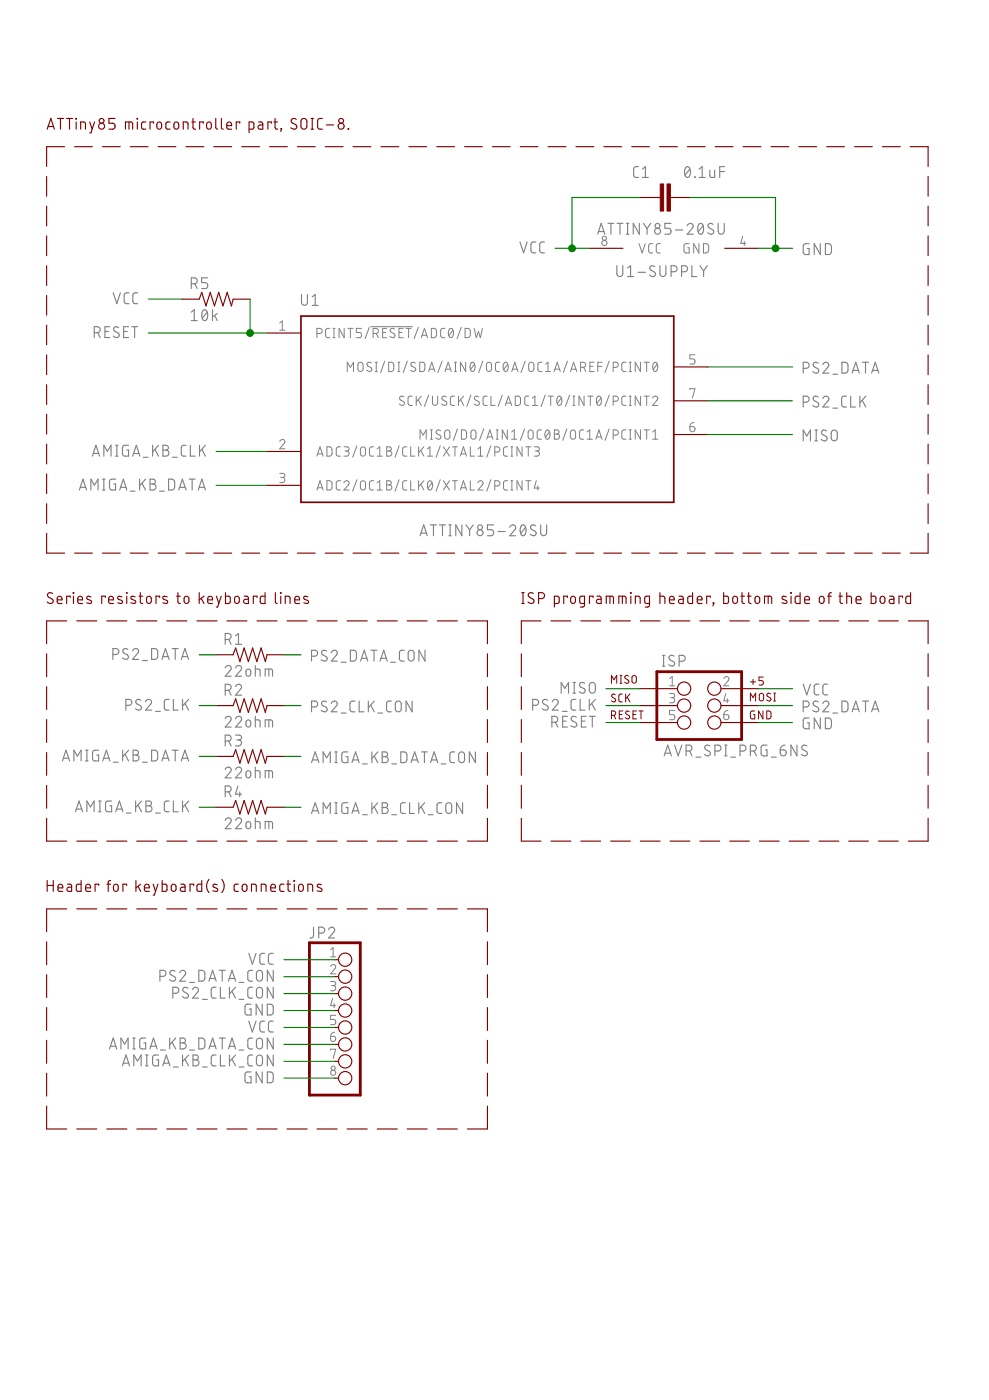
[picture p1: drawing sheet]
<?xml version="1.0" encoding="utf-8"?>
<!DOCTYPE eagle SYSTEM "eagle.dtd">
<!--
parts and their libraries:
SparkFun-Connectors: Licensing: Creative Commons ShareAlike 4.0 International - https://creativecommons.org/licenses/by-sa/4.0
volks73-Atmel: Creative Commons Attribution-ShareAlike 3.0 Unported (CC BY-SA 3.0), http://creativecommons.org/licenses/by-sa/3.0/.
-->
<eagle version="9.6.1">
<drawing>
<settings>
<setting alwaysvectorfont="yes"/>
<setting verticaltext="up"/>
</settings>
<grid distance="0.1" unitdist="inch" unit="inch" style="lines" multiple="1" display="no" altdistance="0.01" altunitdist="inch" altunit="inch"/>
<schematic xreflabel="on" xrefpart="/%S.%C%R">
<libraries>
<library name="SparkFun-Connectors">
<symbols>
<symbol name="AVR_SPI_PROGRAMMER_6">
<wire x1="-5.08" y1="-5.08" x2="7.62" y2="-5.08" width="0.4064" layer="94"/>
<wire x1="7.62" y1="-5.08" x2="7.62" y2="5.08" width="0.4064" layer="94"/>
<wire x1="7.62" y1="5.08" x2="-5.08" y2="5.08" width="0.4064" layer="94"/>
<wire x1="-5.08" y1="5.08" x2="-5.08" y2="-5.08" width="0.4064" layer="94"/>
<text x="-4.318" y="5.842" size="1.778" layer="95">&gt;NAME</text>
<text x="-4.064" y="-7.62" size="1.778" layer="96">&gt;VALUE</text>
<text x="8.89" y="0.635" size="1.27" layer="94">MOSI</text>
<text x="-11.938" y="-2.032" size="1.27" layer="94">RESET</text>
<text x="-11.938" y="0.508" size="1.27" layer="94">SCK</text>
<text x="-11.938" y="3.302" size="1.27" layer="94">MISO</text>
<text x="8.89" y="3.048" size="1.27" layer="94">+5</text>
<text x="8.89" y="-2.032" size="1.27" layer="94">GND</text>
<pin name="1" x="-7.62" y="2.54" visible="pad" direction="pas" function="dot"/>
<pin name="2" x="10.16" y="2.54" visible="pad" direction="pas" function="dot" rot="R180"/>
<pin name="3" x="-7.62" y="0" visible="pad" direction="pas" function="dot"/>
<pin name="4" x="10.16" y="0" visible="pad" direction="pas" function="dot" rot="R180"/>
<pin name="5" x="-7.62" y="-2.54" visible="pad" direction="pas" function="dot"/>
<pin name="6" x="10.16" y="-2.54" visible="pad" direction="pas" function="dot" rot="R180"/>
</symbol>
</symbols>
<devicesets>
<deviceset name="AVR_SPI_PRG_6" prefix="JP">
<gates>
<gate name="G$1" symbol="AVR_SPI_PROGRAMMER_6" x="0" y="0"/>
</gates>
<devices>
<device name="PTH" package="2X3">
<connects>
<connect gate="G$1" pin="1" pad="1"/>
<connect gate="G$1" pin="2" pad="2"/>
<connect gate="G$1" pin="3" pad="3"/>
<connect gate="G$1" pin="4" pad="4"/>
<connect gate="G$1" pin="5" pad="5"/>
<connect gate="G$1" pin="6" pad="6"/>
</connects>
<technologies>
<technology name=""/>
</technologies>
</device>
<device name="NS" package="2X3-NS">
<connects>
<connect gate="G$1" pin="1" pad="1"/>
<connect gate="G$1" pin="2" pad="2"/>
<connect gate="G$1" pin="3" pad="3"/>
<connect gate="G$1" pin="4" pad="4"/>
<connect gate="G$1" pin="5" pad="5"/>
<connect gate="G$1" pin="6" pad="6"/>
</connects>
<technologies>
<technology name=""/>
</technologies>
</device>
<device name="OFFSET_PADS" package="2X3_OFFSET">
<connects>
<connect gate="G$1" pin="1" pad="1"/>
<connect gate="G$1" pin="2" pad="2"/>
<connect gate="G$1" pin="3" pad="3"/>
<connect gate="G$1" pin="4" pad="4"/>
<connect gate="G$1" pin="5" pad="5"/>
<connect gate="G$1" pin="6" pad="6"/>
</connects>
<technologies>
<technology name=""/>
</technologies>
</device>
<device name="2X3_LOCK" package="2X3_LOCK">
<connects>
<connect gate="G$1" pin="1" pad="1"/>
<connect gate="G$1" pin="2" pad="2"/>
<connect gate="G$1" pin="3" pad="3"/>
<connect gate="G$1" pin="4" pad="4"/>
<connect gate="G$1" pin="5" pad="5"/>
<connect gate="G$1" pin="6" pad="6"/>
</connects>
<technologies>
<technology name=""/>
</technologies>
</device>
<device name="TESTPOINTS" package="2X3_TEST_POINTS">
<connects>
<connect gate="G$1" pin="1" pad="1"/>
<connect gate="G$1" pin="2" pad="2"/>
<connect gate="G$1" pin="3" pad="3"/>
<connect gate="G$1" pin="4" pad="4"/>
<connect gate="G$1" pin="5" pad="5"/>
<connect gate="G$1" pin="6" pad="6"/>
</connects>
<technologies>
<technology name=""/>
</technologies>
</device>
</devices>
</deviceset>
</devicesets>
</library>
<library name="volks73-Atmel">
<symbols>
<symbol name="ATTINYX5">
<pin name="ADC3/OC1B/CLK1/XTAL1/PCINT3" x="-33.02" y="-5.08" length="middle"/>
<pin name="PCINT5/!RESET!/ADC0/DW" x="-33.02" y="12.7" length="middle"/>
<pin name="ADC2/OC1B/CLK0/XTAL2/PCINT4" x="-33.02" y="-10.16" length="middle"/>
<pin name="MOSI/DI/SDA/AIN0/OC0A/OC1A/AREF/PCINT0" x="33.02" y="7.62" length="middle" rot="R180"/>
<pin name="MISO/DO/AIN1/OC0B/OC1A/PCINT1" x="33.02" y="-2.54" length="middle" rot="R180"/>
<pin name="SCK/USCK/SCL/ADC1/T0/INT0/PCINT2" x="33.02" y="2.54" length="middle" rot="R180"/>
<wire x1="-27.94" y1="15.24" x2="27.94" y2="15.24" width="0.254" layer="94"/>
<wire x1="27.94" y1="15.24" x2="27.94" y2="-12.7" width="0.254" layer="94"/>
<wire x1="27.94" y1="-12.7" x2="-27.94" y2="-12.7" width="0.254" layer="94"/>
<wire x1="-27.94" y1="-12.7" x2="-27.94" y2="15.24" width="0.254" layer="94"/>
<text x="-27.94" y="16.764" size="1.778" layer="95" font="vector">&gt;NAME</text>
<text x="-27.94" y="-15.24" size="1.778" layer="96" font="vector">&gt;VALUE</text>
</symbol>
<symbol name="SUPPLY">
<pin name="VCC" x="0" y="12.7" length="middle" direction="pwr" rot="R270"/>
<pin name="GND" x="0" y="-12.7" length="middle" direction="pwr" rot="R90"/>
<text x="-2.54" y="-7.62" size="1.778" layer="95" rot="R90">&gt;NAME</text>
<text x="3.81" y="-7.62" size="1.778" layer="95" rot="R90">&gt;VALUE</text>
</symbol>
</symbols>
<devicesets>
<deviceset name="ATTINY*5-?" prefix="U">
<gates>
<gate name="U$1" symbol="ATTINYX5" x="0" y="0"/>
<gate name="-SUPPLY" symbol="SUPPLY" x="-40.64" y="0" addlevel="request"/>
</gates>
<devices>
<device name="20PU" package="DIP-8">
<connects>
<connect gate="-SUPPLY" pin="GND" pad="4"/>
<connect gate="-SUPPLY" pin="VCC" pad="8"/>
<connect gate="U$1" pin="ADC2/OC1B/CLK0/XTAL2/PCINT4" pad="3"/>
<connect gate="U$1" pin="ADC3/OC1B/CLK1/XTAL1/PCINT3" pad="2"/>
<connect gate="U$1" pin="MISO/DO/AIN1/OC0B/OC1A/PCINT1" pad="6"/>
<connect gate="U$1" pin="MOSI/DI/SDA/AIN0/OC0A/OC1A/AREF/PCINT0" pad="5"/>
<connect gate="U$1" pin="PCINT5/!RESET!/ADC0/DW" pad="1"/>
<connect gate="U$1" pin="SCK/USCK/SCL/ADC1/T0/INT0/PCINT2" pad="7"/>
</connects>
<technologies>
<technology name="8">
<attribute name="CONNECTIVITY" value="USI"/>
<attribute name="CORE_PROCESSOR" value="AVR"/>
<attribute name="CORE_SIZE" value="8-Bit"/>
<attribute name="DATA_CONVERTERS" value="A/D 4x10b"/>
<attribute name="DESCRIPTION" value="IC MCU 8BIT 8KB FLASH 8DIP"/>
<attribute name="DOCUMENTATION_LINK" value="&lt;a href=&quot;http://www.atmel.com/images/atmel-2586-avr-8-bit-microcontroller-attiny25-attiny45-attiny85_datasheet.pdf&quot;&gt;Datasheet&lt;/a&gt;"/>
<attribute name="DOCUMENTATION_URL" value="http://www.atmel.com/images/atmel-2586-avr-8-bit-microcontroller-attiny25-attiny45-attiny85_datasheet.pdf"/>
<attribute name="EEPROM_SIZE" value="512 x 8"/>
<attribute name="MANUFACTURER" value="Atmel"/>
<attribute name="NUMBER_OF_IO" value="6"/>
<attribute name="OPERATING_TEMPERATURE" value="-40C ~ 85C"/>
<attribute name="OSCILLATOR_TYPE" value="Internal"/>
<attribute name="PACKAGE" value="8-DIP (0.300&quot;, 7.62mm)"/>
<attribute name="PART_NUMBER" value="ATTINY85-20PU"/>
<attribute name="PERIPHERALS" value="Brown-out Detect/Reset, POR, PWM, WDT"/>
<attribute name="PROGRAM_MEMORY_SIZE" value="8KB (4K x 16)"/>
<attribute name="PROGRAM_MEMORY_TYPE" value="FLASH"/>
<attribute name="RAM_SIZE" value="512 x 8"/>
<attribute name="SPEED" value="20MHz"/>
<attribute name="SUPPLIER_DEVICE_PACKAGE" value="8-PDIP"/>
<attribute name="SUPPLIER_ITEM_LINK" value="&lt;a href=&quot;http://www.digikey.com/product-detail/en/ATTINY85-20PU/ATTINY85-20PU-ND/735469&quot;&gt;Details&lt;/a&gt;"/>
<attribute name="SUPPLIER_ITEM_NUMBER" value="ATTINY85-20PU-ND"/>
<attribute name="SUPPLIER_ITEM_URL" value="http://www.digikey.com/product-detail/en/ATTINY85-20PU/ATTINY85-20PU-ND/735469"/>
<attribute name="SUPPLIER_LINK" value="&lt;a href=&quot;http://www.digikey.com&quot;&gt;Home Page&lt;/a&gt;"/>
<attribute name="SUPPLIER_NAME" value="Digi-Key"/>
<attribute name="SUPPLIER_URL" value="http://www.digikey.com"/>
<attribute name="VOLTAGE-SUPPLY" value="2.7 ~ 5.5V"/>
</technology>
</technologies>
</device>
<device name="20SU" package="SOIC-8">
<connects>
<connect gate="-SUPPLY" pin="GND" pad="4"/>
<connect gate="-SUPPLY" pin="VCC" pad="8"/>
<connect gate="U$1" pin="ADC2/OC1B/CLK0/XTAL2/PCINT4" pad="3"/>
<connect gate="U$1" pin="ADC3/OC1B/CLK1/XTAL1/PCINT3" pad="2"/>
<connect gate="U$1" pin="MISO/DO/AIN1/OC0B/OC1A/PCINT1" pad="6"/>
<connect gate="U$1" pin="MOSI/DI/SDA/AIN0/OC0A/OC1A/AREF/PCINT0" pad="5"/>
<connect gate="U$1" pin="PCINT5/!RESET!/ADC0/DW" pad="1"/>
<connect gate="U$1" pin="SCK/USCK/SCL/ADC1/T0/INT0/PCINT2" pad="7"/>
</connects>
<technologies>
<technology name="8">
<attribute name="CATEGORY" value="Integrated Circuits (ICs)" constant="no"/>
<attribute name="CONNECTIVITY" value="USI" constant="no"/>
<attribute name="CORE_PROCESSOR" value="AVR" constant="no"/>
<attribute name="CORE_SIZE" value="8-Bit" constant="no"/>
<attribute name="DATA_CONVERTERS" value="A/D 4x10b" constant="no"/>
<attribute name="DESCRIPTION" value="IC MCU 8BIT 8KB FLASH 8SOIC" constant="no"/>
<attribute name="DOCUMENTATION_LINK" value="&lt;a href=&quot;http://www.atmel.com/Images/Atmel-2586-AVR-8-bit-Microcontroller-ATtiny25-ATtiny45-ATtiny85_Datasheet.pdf&quot;&gt;Datasheet&lt;/a&gt;" constant="no"/>
<attribute name="DOCUMENTATION_URL" value="http://www.atmel.com/Images/Atmel-2586-AVR-8-bit-Microcontroller-ATtiny25-ATtiny45-ATtiny85_Datasheet.pdf" constant="no"/>
<attribute name="EEPROM_SIZE" value="512 x 8" constant="no"/>
<attribute name="FAMILY" value="Embedded - Microcontrollers" constant="no"/>
<attribute name="MANUFACTURER" value="Atmel" constant="no"/>
<attribute name="NUMBER_OF_IO" value="6" constant="no"/>
<attribute name="OPERATING_TEMPERATURE" value="-40°C ~ 85°C" constant="no"/>
<attribute name="OSCILLATOR_TYPE" value="Internal" constant="no"/>
<attribute name="PACKAGE" value="8-SOIC (0.209&quot;, 5.30mm Width)" constant="no"/>
<attribute name="PART_NUMBER" value="ATTINY85-20SU" constant="no"/>
<attribute name="PERIPHERALS" value="Brown-out Detect/Reset, POR, PWM, WDT" constant="no"/>
<attribute name="PROGRAM_MEMORY_SIZE" value="8KB (4K x 16)" constant="no"/>
<attribute name="PROGRAM_MEMORY_TYPE" value="FLASH" constant="no"/>
<attribute name="RAM_SIZE" value="512 x 8" constant="no"/>
<attribute name="SERIES" value="AVR® ATtiny" constant="no"/>
<attribute name="SPEED" value="20MHz" constant="no"/>
<attribute name="SUPPLIER_DEVICE_PACKAGE" value="8-SOIC" constant="no"/>
<attribute name="SUPPLIER_ITEM_LINK" value="&lt;a href=&quot;http://www.digikey.com/product-detail/en/ATTINY85-20SU/ATTINY85-20SU-ND/735470&quot;&gt;Details&lt;/a&gt;" constant="no"/>
<attribute name="SUPPLIER_ITEM_NUMBER" value="ATTINY85-20SU-ND" constant="no"/>
<attribute name="SUPPLIER_ITEM_URL" value="http://www.digikey.com/product-detail/en/ATTINY85-20SU/ATTINY85-20SU-ND/735470" constant="no"/>
<attribute name="SUPPLIER_LINK" value="&lt;a href=&quot;http://www.digikey.com&quot;&gt;Home Page&lt;/a&gt;" constant="no"/>
<attribute name="SUPPLIER_NAME" value="Digi-Key" constant="no"/>
<attribute name="SUPPLIER_URL" value="http://www.digikey.com" constant="no"/>
<attribute name="VOLTAGE-SUPPLY" value="2.7 V ~ 5.5 V" constant="no"/>
</technology>
</technologies>
</device>
</devices>
</deviceset>
</devicesets>
</library>
<library name="SparkFun-Capacitors">
<symbols>
<symbol name="CAP">
<wire x1="0" y1="2.54" x2="0" y2="2.032" width="0.1524" layer="94"/>
<wire x1="0" y1="0" x2="0" y2="0.508" width="0.1524" layer="94"/>
<text x="1.524" y="2.921" size="1.778" layer="95">&gt;NAME</text>
<text x="1.524" y="-2.159" size="1.778" layer="96">&gt;VALUE</text>
<rectangle x1="-2.032" y1="0.508" x2="2.032" y2="1.016" layer="94"/>
<rectangle x1="-2.032" y1="1.524" x2="2.032" y2="2.032" layer="94"/>
<pin name="1" x="0" y="5.08" visible="off" length="short" direction="pas" swaplevel="1" rot="R270"/>
<pin name="2" x="0" y="-2.54" visible="off" length="short" direction="pas" swaplevel="1" rot="R90"/>
</symbol>
</symbols>
<devicesets>
<deviceset name="CAP" prefix="C" uservalue="yes">
<gates>
<gate name="G$1" symbol="CAP" x="0" y="0"/>
</gates>
<devices>
<device name="PTH" package="CAP-PTH-SMALL">
<connects>
<connect gate="G$1" pin="1" pad="1"/>
<connect gate="G$1" pin="2" pad="2"/>
</connects>
<technologies>
<technology name=""/>
</technologies>
</device>
<device name="PTH2" package="CAP-PTH-SMALL2">
<connects>
<connect gate="G$1" pin="1" pad="1"/>
<connect gate="G$1" pin="2" pad="2"/>
</connects>
<technologies>
<technology name=""/>
</technologies>
</device>
<device name="0805" package="0805">
<connects>
<connect gate="G$1" pin="1" pad="1"/>
<connect gate="G$1" pin="2" pad="2"/>
</connects>
<technologies>
<technology name=""/>
</technologies>
</device>
<device name="PTH3" package="CAP-PTH-LARGE">
<connects>
<connect gate="G$1" pin="1" pad="1"/>
<connect gate="G$1" pin="2" pad="2"/>
</connects>
<technologies>
<technology name=""/>
</technologies>
</device>
<device name="SMD" package="GRM43D">
<connects>
<connect gate="G$1" pin="1" pad="A"/>
<connect gate="G$1" pin="2" pad="C"/>
</connects>
<technologies>
<technology name=""/>
</technologies>
</device>
<device name="0603-CAP" package="0603-CAP">
<connects>
<connect gate="G$1" pin="1" pad="1"/>
<connect gate="G$1" pin="2" pad="2"/>
</connects>
<technologies>
<technology name=""/>
</technologies>
</device>
<device name="0402-CAP" package="0402-CAP">
<connects>
<connect gate="G$1" pin="1" pad="1"/>
<connect gate="G$1" pin="2" pad="2"/>
</connects>
<technologies>
<technology name=""/>
</technologies>
</device>
<device name="PTH1" package="CAP-PTH-5MM">
<connects>
<connect gate="G$1" pin="1" pad="1"/>
<connect gate="G$1" pin="2" pad="2"/>
</connects>
<technologies>
<technology name=""/>
</technologies>
</device>
<device name="_" package="AXIAL-5MM">
<connects>
<connect gate="G$1" pin="1" pad="P$1"/>
<connect gate="G$1" pin="2" pad="P$2"/>
</connects>
<technologies>
<technology name=""/>
</technologies>
</device>
<device name="1210" package="1210">
<connects>
<connect gate="G$1" pin="1" pad="1"/>
<connect gate="G$1" pin="2" pad="2"/>
</connects>
<technologies>
<technology name=""/>
</technologies>
</device>
<device name="1206" package="1206">
<connects>
<connect gate="G$1" pin="1" pad="1"/>
<connect gate="G$1" pin="2" pad="2"/>
</connects>
<technologies>
<technology name=""/>
</technologies>
</device>
<device name="ASMD" package="CTZ3">
<connects>
<connect gate="G$1" pin="1" pad="+"/>
<connect gate="G$1" pin="2" pad="-"/>
</connects>
<technologies>
<technology name=""/>
</technologies>
</device>
<device name="KIT" package="CAP-PTH-SMALL-KIT">
<connects>
<connect gate="G$1" pin="1" pad="1"/>
<connect gate="G$1" pin="2" pad="2"/>
</connects>
<technologies>
<technology name=""/>
</technologies>
</device>
<device name="EZ" package="CAP-PTH-SMALLEZ">
<connects>
<connect gate="G$1" pin="1" pad="1"/>
<connect gate="G$1" pin="2" pad="2"/>
</connects>
<technologies>
<technology name=""/>
</technologies>
</device>
</devices>
</deviceset>
</devicesets>
</library>
<library name="SparkFun-Passives">
<symbols>
<symbol name="RESISTOR">
<wire x1="-2.54" y1="0" x2="-2.159" y2="1.016" width="0.1524" layer="94"/>
<wire x1="-2.159" y1="1.016" x2="-1.524" y2="-1.016" width="0.1524" layer="94"/>
<wire x1="-1.524" y1="-1.016" x2="-0.889" y2="1.016" width="0.1524" layer="94"/>
<wire x1="-0.889" y1="1.016" x2="-0.254" y2="-1.016" width="0.1524" layer="94"/>
<wire x1="-0.254" y1="-1.016" x2="0.381" y2="1.016" width="0.1524" layer="94"/>
<wire x1="0.381" y1="1.016" x2="1.016" y2="-1.016" width="0.1524" layer="94"/>
<wire x1="1.016" y1="-1.016" x2="1.651" y2="1.016" width="0.1524" layer="94"/>
<wire x1="1.651" y1="1.016" x2="2.286" y2="-1.016" width="0.1524" layer="94"/>
<wire x1="2.286" y1="-1.016" x2="2.54" y2="0" width="0.1524" layer="94"/>
<text x="-3.81" y="1.4986" size="1.778" layer="95">&gt;NAME</text>
<text x="-3.81" y="-3.302" size="1.778" layer="96">&gt;VALUE</text>
<pin name="2" x="5.08" y="0" visible="off" length="short" direction="pas" swaplevel="1" rot="R180"/>
<pin name="1" x="-5.08" y="0" visible="off" length="short" direction="pas" swaplevel="1"/>
</symbol>
</symbols>
<devicesets>
<deviceset name="RESISTOR" prefix="R" uservalue="yes">
<gates>
<gate name="G$1" symbol="RESISTOR" x="0" y="0"/>
</gates>
<devices>
<device name="1206" package="1206">
<connects>
<connect gate="G$1" pin="1" pad="1"/>
<connect gate="G$1" pin="2" pad="2"/>
</connects>
<technologies>
<technology name=""/>
</technologies>
</device>
<device name="AXIAL-0.3" package="AXIAL-0.3">
<connects>
<connect gate="G$1" pin="1" pad="P$1"/>
<connect gate="G$1" pin="2" pad="P$2"/>
</connects>
<technologies>
<technology name=""/>
</technologies>
</device>
<device name="2010" package="R2010">
<connects>
<connect gate="G$1" pin="1" pad="1"/>
<connect gate="G$1" pin="2" pad="2"/>
</connects>
<technologies>
<technology name=""/>
</technologies>
</device>
<device name="0805-RES" package="0805">
<connects>
<connect gate="G$1" pin="1" pad="1"/>
<connect gate="G$1" pin="2" pad="2"/>
</connects>
<technologies>
<technology name=""/>
</technologies>
</device>
<device name="0603-RES" package="0603-RES">
<connects>
<connect gate="G$1" pin="1" pad="1"/>
<connect gate="G$1" pin="2" pad="2"/>
</connects>
<technologies>
<technology name=""/>
</technologies>
</device>
<device name="0402-RES" package="0402-RES">
<connects>
<connect gate="G$1" pin="1" pad="1"/>
<connect gate="G$1" pin="2" pad="2"/>
</connects>
<technologies>
<technology name=""/>
</technologies>
</device>
<device name="PTH-1/6W" package="1/6W-RES">
<connects>
<connect gate="G$1" pin="1" pad="1"/>
<connect gate="G$1" pin="2" pad="2"/>
</connects>
<technologies>
<technology name=""/>
</technologies>
</device>
<device name="2512" package="R2512">
<connects>
<connect gate="G$1" pin="1" pad="1"/>
<connect gate="G$1" pin="2" pad="2"/>
</connects>
<technologies>
<technology name=""/>
</technologies>
</device>
<device name="PTH-1/4W" package="AXIAL-0.4">
<connects>
<connect gate="G$1" pin="1" pad="P$1"/>
<connect gate="G$1" pin="2" pad="P$2"/>
</connects>
<technologies>
<technology name=""/>
</technologies>
</device>
<device name="PTH-1/2W" package="AXIAL-0.5">
<connects>
<connect gate="G$1" pin="1" pad="P$1"/>
<connect gate="G$1" pin="2" pad="P$2"/>
</connects>
<technologies>
<technology name=""/>
</technologies>
</device>
<device name="PTH-1W" package="AXIAL-0.6">
<connects>
<connect gate="G$1" pin="1" pad="P$1"/>
<connect gate="G$1" pin="2" pad="P$2"/>
</connects>
<technologies>
<technology name=""/>
</technologies>
</device>
<device name="PTH-2W" package="AXIAL-0.8">
<connects>
<connect gate="G$1" pin="1" pad="P$1"/>
<connect gate="G$1" pin="2" pad="P$2"/>
</connects>
<technologies>
<technology name=""/>
</technologies>
</device>
<device name="KIT" package="AXIAL-0.3-KIT">
<connects>
<connect gate="G$1" pin="1" pad="P$1"/>
<connect gate="G$1" pin="2" pad="P$2"/>
</connects>
<technologies>
<technology name=""/>
</technologies>
</device>
<device name="EZ" package="AXIAL-0.3EZ">
<connects>
<connect gate="G$1" pin="1" pad="P$1"/>
<connect gate="G$1" pin="2" pad="P$2"/>
</connects>
<technologies>
<technology name=""/>
</technologies>
</device>
</devices>
</deviceset>
</devicesets>
</library>
<library name="microbuilder">
<symbols>
<symbol name="PINHD8">
<wire x1="-6.35" y1="-10.16" x2="1.27" y2="-10.16" width="0.4064" layer="94"/>
<wire x1="1.27" y1="-10.16" x2="1.27" y2="12.7" width="0.4064" layer="94"/>
<wire x1="1.27" y1="12.7" x2="-6.35" y2="12.7" width="0.4064" layer="94"/>
<wire x1="-6.35" y1="12.7" x2="-6.35" y2="-10.16" width="0.4064" layer="94"/>
<text x="-6.35" y="13.335" size="1.778" layer="95">&gt;NAME</text>
<text x="-6.35" y="-12.7" size="1.778" layer="96">&gt;VALUE</text>
<pin name="1" x="-2.54" y="10.16" visible="pad" length="short" direction="pas" function="dot"/>
<pin name="2" x="-2.54" y="7.62" visible="pad" length="short" direction="pas" function="dot"/>
<pin name="3" x="-2.54" y="5.08" visible="pad" length="short" direction="pas" function="dot"/>
<pin name="4" x="-2.54" y="2.54" visible="pad" length="short" direction="pas" function="dot"/>
<pin name="5" x="-2.54" y="0" visible="pad" length="short" direction="pas" function="dot"/>
<pin name="6" x="-2.54" y="-2.54" visible="pad" length="short" direction="pas" function="dot"/>
<pin name="7" x="-2.54" y="-5.08" visible="pad" length="short" direction="pas" function="dot"/>
<pin name="8" x="-2.54" y="-7.62" visible="pad" length="short" direction="pas" function="dot"/>
</symbol>
</symbols>
<devicesets>
<deviceset name="HEADER-1X8" prefix="JP" uservalue="yes">
<gates>
<gate name="A" symbol="PINHD8" x="0" y="0"/>
</gates>
<devices>
<device name="" package="1X08_OVAL">
<connects>
<connect gate="A" pin="1" pad="1"/>
<connect gate="A" pin="2" pad="2"/>
<connect gate="A" pin="3" pad="3"/>
<connect gate="A" pin="4" pad="4"/>
<connect gate="A" pin="5" pad="5"/>
<connect gate="A" pin="6" pad="6"/>
<connect gate="A" pin="7" pad="7"/>
<connect gate="A" pin="8" pad="8"/>
</connects>
<technologies>
<technology name=""/>
</technologies>
</device>
<device name="ROUND" package="1X08_ROUND">
<connects>
<connect gate="A" pin="1" pad="1"/>
<connect gate="A" pin="2" pad="2"/>
<connect gate="A" pin="3" pad="3"/>
<connect gate="A" pin="4" pad="4"/>
<connect gate="A" pin="5" pad="5"/>
<connect gate="A" pin="6" pad="6"/>
<connect gate="A" pin="7" pad="7"/>
<connect gate="A" pin="8" pad="8"/>
</connects>
<technologies>
<technology name=""/>
</technologies>
</device>
<device name="76MIL" package="1X08_ROUND_76">
<connects>
<connect gate="A" pin="1" pad="1"/>
<connect gate="A" pin="2" pad="2"/>
<connect gate="A" pin="3" pad="3"/>
<connect gate="A" pin="4" pad="4"/>
<connect gate="A" pin="5" pad="5"/>
<connect gate="A" pin="6" pad="6"/>
<connect gate="A" pin="7" pad="7"/>
<connect gate="A" pin="8" pad="8"/>
</connects>
<technologies>
<technology name=""/>
</technologies>
</device>
<device name="70MIL" package="1X08_ROUND_70">
<connects>
<connect gate="A" pin="1" pad="1"/>
<connect gate="A" pin="2" pad="2"/>
<connect gate="A" pin="3" pad="3"/>
<connect gate="A" pin="4" pad="4"/>
<connect gate="A" pin="5" pad="5"/>
<connect gate="A" pin="6" pad="6"/>
<connect gate="A" pin="7" pad="7"/>
<connect gate="A" pin="8" pad="8"/>
</connects>
<technologies>
<technology name=""/>
</technologies>
</device>
</devices>
</deviceset>
</devicesets>
</library>
</libraries>
<attributes>
</attributes>
<variantdefs>
</variantdefs>
<classes>
<class number="0" name="default" width="0" drill="0">
</class>
</classes>
<parts>
<part name="ISP" library="SparkFun-Connectors" deviceset="AVR_SPI_PRG_6" device="NS"/>
<part name="U1" library="volks73-Atmel" deviceset="ATTINY*5-?" device="20SU" technology="8"/>
<part name="C1" library="SparkFun-Capacitors" deviceset="CAP" device="0603-CAP" value="0.1uF"/>
<part name="R1" library="SparkFun-Passives" deviceset="RESISTOR" device="0603-RES" value="22ohm"/>
<part name="R2" library="SparkFun-Passives" deviceset="RESISTOR" device="0603-RES" value="22ohm"/>
<part name="R3" library="SparkFun-Passives" deviceset="RESISTOR" device="0603-RES" value="22ohm"/>
<part name="R4" library="SparkFun-Passives" deviceset="RESISTOR" device="0603-RES" value="22ohm"/>
<part name="R5" library="SparkFun-Passives" deviceset="RESISTOR" device="0603-RES" value="10k"/>
<part name="JP2" library="microbuilder" deviceset="HEADER-1X8" device="ROUND"/>
</parts>
<sheets>
<sheet>
<plain>
<wire x1="-30.48" y1="88.9" x2="101.6" y2="88.9" width="0.1524" layer="94" style="longdash"/>
<wire x1="101.6" y1="88.9" x2="101.6" y2="27.94" width="0.1524" layer="94" style="longdash"/>
<wire x1="101.6" y1="27.94" x2="-30.48" y2="27.94" width="0.1524" layer="94" style="longdash"/>
<wire x1="-30.48" y1="27.94" x2="-30.48" y2="88.9" width="0.1524" layer="94" style="longdash"/>
<text x="-30.48" y="91.44" size="1.778" layer="94">ATTiny85 microcontroller part, SOIC-8. </text>
<wire x1="40.64" y1="17.78" x2="40.64" y2="-15.24" width="0.1524" layer="94" style="longdash"/>
<wire x1="40.64" y1="-15.24" x2="101.6" y2="-15.24" width="0.1524" layer="94" style="longdash"/>
<wire x1="101.6" y1="-15.24" x2="101.6" y2="17.78" width="0.1524" layer="94" style="longdash"/>
<wire x1="101.6" y1="17.78" x2="40.64" y2="17.78" width="0.1524" layer="94" style="longdash"/>
<text x="40.64" y="20.32" size="1.778" layer="94">ISP programming header, bottom side of the board</text>
<wire x1="-30.48" y1="17.78" x2="35.56" y2="17.78" width="0.1524" layer="94" style="longdash"/>
<wire x1="35.56" y1="17.78" x2="35.56" y2="-15.24" width="0.1524" layer="94" style="longdash"/>
<wire x1="35.56" y1="-15.24" x2="-30.48" y2="-15.24" width="0.1524" layer="94" style="longdash"/>
<wire x1="-30.48" y1="-15.24" x2="-30.48" y2="17.78" width="0.1524" layer="94" style="longdash"/>
<text x="-30.48" y="20.32" size="1.778" layer="94">Series resistors to keyboard lines</text>
<wire x1="-30.48" y1="-25.4" x2="35.56" y2="-25.4" width="0.1524" layer="94" style="longdash"/>
<wire x1="35.56" y1="-25.4" x2="35.56" y2="-58.42" width="0.1524" layer="94" style="longdash"/>
<wire x1="35.56" y1="-58.42" x2="-30.48" y2="-58.42" width="0.1524" layer="94" style="longdash"/>
<wire x1="-30.48" y1="-58.42" x2="-30.48" y2="-25.4" width="0.1524" layer="94" style="longdash"/>
<text x="-30.48" y="-22.86" size="1.778" layer="94">Header for keyboard(s) connections</text>
</plain>
<instances>
<instance part="ISP" gate="G$1" x="66.04" y="5.08" smashed="yes">
<attribute name="NAME" x="61.722" y="10.922" size="1.778" layer="95"/>
<attribute name="VALUE" x="61.976" y="-2.54" size="1.778" layer="96"/>
</instance>
<instance part="U1" gate="U$1" x="35.56" y="48.26" smashed="yes">
<attribute name="NAME" x="7.62" y="65.024" size="1.778" layer="95" font="vector"/>
<attribute name="VALUE" x="25.4" y="30.48" size="1.778" layer="96" font="vector"/>
</instance>
<instance part="U1" gate="-SUPPLY" x="63.5" y="73.66" smashed="yes" rot="R90">
<attribute name="NAME" x="68.58" y="71.12" size="1.778" layer="95" rot="R180"/>
<attribute name="VALUE" x="71.12" y="77.47" size="1.778" layer="95" rot="R180"/>
</instance>
<instance part="C1" gate="G$1" x="63.5" y="81.28" smashed="yes" rot="R90">
<attribute name="NAME" x="57.404" y="84.201" size="1.778" layer="95"/>
<attribute name="VALUE" x="65.024" y="84.201" size="1.778" layer="96"/>
</instance>
<instance part="R1" gate="G$1" x="0" y="12.7" smashed="yes">
<attribute name="NAME" x="-3.81" y="14.1986" size="1.778" layer="95"/>
<attribute name="VALUE" x="-3.81" y="9.398" size="1.778" layer="96"/>
</instance>
<instance part="R2" gate="G$1" x="0" y="5.08" smashed="yes">
<attribute name="NAME" x="-3.81" y="6.5786" size="1.778" layer="95"/>
<attribute name="VALUE" x="-3.81" y="1.778" size="1.778" layer="96"/>
</instance>
<instance part="R3" gate="G$1" x="0" y="-2.54" smashed="yes">
<attribute name="NAME" x="-3.81" y="-1.0414" size="1.778" layer="95"/>
<attribute name="VALUE" x="-3.81" y="-5.842" size="1.778" layer="96"/>
</instance>
<instance part="R4" gate="G$1" x="0" y="-10.16" smashed="yes">
<attribute name="NAME" x="-3.81" y="-8.6614" size="1.778" layer="95"/>
<attribute name="VALUE" x="-3.81" y="-13.462" size="1.778" layer="96"/>
</instance>
<instance part="R5" gate="G$1" x="-5.08" y="66.04" smashed="yes">
<attribute name="NAME" x="-8.89" y="67.5386" size="1.778" layer="95"/>
<attribute name="VALUE" x="-8.89" y="62.738" size="1.778" layer="96"/>
</instance>
<instance part="JP2" gate="A" x="15.24" y="-43.18" smashed="yes">
<attribute name="NAME" x="8.89" y="-29.845" size="1.778" layer="95"/>
<attribute name="VALUE" x="8.89" y="-55.88" size="1.778" layer="96"/>
</instance>
</instances>
<busses>
</busses>
<nets>
<net name="VCC" class="0">
<segment>
<pinref part="ISP" gate="G$1" pin="2"/>
<wire x1="76.2" y1="7.62" x2="81.28" y2="7.62" width="0.1524" layer="91"/>
<label x="81.28" y="7.62" size="1.778" layer="95" xref="yes"/>
</segment>
<segment>
<pinref part="U1" gate="-SUPPLY" pin="VCC"/>
<wire x1="50.8" y1="73.66" x2="48.26" y2="73.66" width="0.1524" layer="91"/>
<label x="45.72" y="73.66" size="1.778" layer="95" rot="R180" xref="yes"/>
<pinref part="C1" gate="G$1" pin="1"/>
<wire x1="48.26" y1="73.66" x2="45.72" y2="73.66" width="0.1524" layer="91"/>
<wire x1="58.42" y1="81.28" x2="48.26" y2="81.28" width="0.1524" layer="91"/>
<wire x1="48.26" y1="81.28" x2="48.26" y2="73.66" width="0.1524" layer="91"/>
<junction x="48.26" y="73.66"/>
</segment>
<segment>
<pinref part="R5" gate="G$1" pin="1"/>
<wire x1="-10.16" y1="66.04" x2="-15.24" y2="66.04" width="0.1524" layer="91"/>
<label x="-15.24" y="66.04" size="1.778" layer="95" rot="R180" xref="yes"/>
</segment>
<segment>
<pinref part="JP2" gate="A" pin="1"/>
<wire x1="12.7" y1="-33.02" x2="5.08" y2="-33.02" width="0.1524" layer="91"/>
<label x="5.08" y="-33.02" size="1.778" layer="95" rot="R180" xref="yes"/>
</segment>
<segment>
<pinref part="JP2" gate="A" pin="5"/>
<wire x1="12.7" y1="-43.18" x2="5.08" y2="-43.18" width="0.1524" layer="91"/>
<label x="5.08" y="-43.18" size="1.778" layer="95" rot="R180" xref="yes"/>
</segment>
</net>
<net name="PS2_CLK" class="0">
<segment>
<pinref part="U1" gate="U$1" pin="SCK/USCK/SCL/ADC1/T0/INT0/PCINT2"/>
<wire x1="68.58" y1="50.8" x2="81.28" y2="50.8" width="0.1524" layer="91"/>
<label x="81.28" y="50.8" size="1.778" layer="95" xref="yes"/>
</segment>
<segment>
<pinref part="ISP" gate="G$1" pin="3"/>
<wire x1="58.42" y1="5.08" x2="53.34" y2="5.08" width="0.1524" layer="91"/>
<label x="53.34" y="5.08" size="1.778" layer="95" rot="R180" xref="yes"/>
</segment>
<segment>
<pinref part="R2" gate="G$1" pin="1"/>
<wire x1="-5.08" y1="5.08" x2="-7.62" y2="5.08" width="0.1524" layer="91"/>
<label x="-7.62" y="5.08" size="1.778" layer="95" rot="R180" xref="yes"/>
</segment>
</net>
<net name="GND" class="0">
<segment>
<pinref part="ISP" gate="G$1" pin="6"/>
<wire x1="76.2" y1="2.54" x2="81.28" y2="2.54" width="0.1524" layer="91"/>
<label x="81.28" y="2.54" size="1.778" layer="95" xref="yes"/>
</segment>
<segment>
<pinref part="JP2" gate="A" pin="4"/>
<wire x1="12.7" y1="-40.64" x2="5.08" y2="-40.64" width="0.1524" layer="91"/>
<label x="5.08" y="-40.64" size="1.778" layer="95" rot="R180" xref="yes"/>
</segment>
<segment>
<pinref part="JP2" gate="A" pin="8"/>
<wire x1="12.7" y1="-50.8" x2="5.08" y2="-50.8" width="0.1524" layer="91"/>
<label x="5.08" y="-50.8" size="1.778" layer="95" rot="R180" xref="yes"/>
</segment>
<segment>
<pinref part="U1" gate="-SUPPLY" pin="GND"/>
<wire x1="76.2" y1="73.66" x2="78.74" y2="73.66" width="0.1524" layer="91"/>
<pinref part="C1" gate="G$1" pin="2"/>
<wire x1="78.74" y1="73.66" x2="81.28" y2="73.66" width="0.1524" layer="91"/>
<wire x1="78.74" y1="73.66" x2="78.74" y2="81.28" width="0.1524" layer="91"/>
<wire x1="78.74" y1="81.28" x2="66.04" y2="81.28" width="0.1524" layer="91"/>
<junction x="78.74" y="73.66"/>
<label x="81.28" y="73.66" size="1.778" layer="95" xref="yes"/>
</segment>
</net>
<net name="MISO" class="0">
<segment>
<pinref part="ISP" gate="G$1" pin="1"/>
<wire x1="58.42" y1="7.62" x2="53.34" y2="7.62" width="0.1524" layer="91"/>
<label x="53.34" y="7.62" size="1.778" layer="95" rot="R180" xref="yes"/>
</segment>
<segment>
<pinref part="U1" gate="U$1" pin="MISO/DO/AIN1/OC0B/OC1A/PCINT1"/>
<wire x1="68.58" y1="45.72" x2="81.28" y2="45.72" width="0.1524" layer="91"/>
<label x="81.28" y="45.72" size="1.778" layer="95" xref="yes"/>
</segment>
</net>
<net name="PS2_DATA" class="0">
<segment>
<pinref part="U1" gate="U$1" pin="MOSI/DI/SDA/AIN0/OC0A/OC1A/AREF/PCINT0"/>
<wire x1="68.58" y1="55.88" x2="81.28" y2="55.88" width="0.1524" layer="91"/>
<label x="81.28" y="55.88" size="1.778" layer="95" xref="yes"/>
</segment>
<segment>
<pinref part="ISP" gate="G$1" pin="4"/>
<wire x1="76.2" y1="5.08" x2="81.28" y2="5.08" width="0.1524" layer="91"/>
<label x="81.28" y="5.08" size="1.778" layer="95" xref="yes"/>
</segment>
<segment>
<pinref part="R1" gate="G$1" pin="1"/>
<wire x1="-5.08" y1="12.7" x2="-7.62" y2="12.7" width="0.1524" layer="91"/>
<label x="-7.62" y="12.7" size="1.778" layer="95" rot="R180" xref="yes"/>
</segment>
</net>
<net name="AMIGA_KB_CLK" class="0">
<segment>
<pinref part="U1" gate="U$1" pin="ADC3/OC1B/CLK1/XTAL1/PCINT3"/>
<wire x1="2.54" y1="43.18" x2="-5.08" y2="43.18" width="0.1524" layer="91"/>
<label x="-5.08" y="43.18" size="1.778" layer="95" rot="R180" xref="yes"/>
</segment>
<segment>
<pinref part="R4" gate="G$1" pin="1"/>
<wire x1="-5.08" y1="-10.16" x2="-7.62" y2="-10.16" width="0.1524" layer="91"/>
<label x="-7.62" y="-10.16" size="1.778" layer="95" rot="R180" xref="yes"/>
</segment>
</net>
<net name="AMIGA_KB_DATA" class="0">
<segment>
<pinref part="U1" gate="U$1" pin="ADC2/OC1B/CLK0/XTAL2/PCINT4"/>
<wire x1="2.54" y1="38.1" x2="-5.08" y2="38.1" width="0.1524" layer="91"/>
<label x="-5.08" y="38.1" size="1.778" layer="95" rot="R180" xref="yes"/>
</segment>
<segment>
<pinref part="R3" gate="G$1" pin="1"/>
<wire x1="-5.08" y1="-2.54" x2="-7.62" y2="-2.54" width="0.1524" layer="91"/>
<label x="-7.62" y="-2.54" size="1.778" layer="95" rot="R180" xref="yes"/>
</segment>
</net>
<net name="RESET" class="0">
<segment>
<pinref part="U1" gate="U$1" pin="PCINT5/!RESET!/ADC0/DW"/>
<wire x1="2.54" y1="60.96" x2="0" y2="60.96" width="0.1524" layer="91"/>
<label x="-15.24" y="60.96" size="1.778" layer="95" rot="R180" xref="yes"/>
<pinref part="R5" gate="G$1" pin="2"/>
<wire x1="0" y1="60.96" x2="-15.24" y2="60.96" width="0.1524" layer="91"/>
<wire x1="0" y1="66.04" x2="0" y2="60.96" width="0.1524" layer="91"/>
<junction x="0" y="60.96"/>
</segment>
<segment>
<pinref part="ISP" gate="G$1" pin="5"/>
<wire x1="58.42" y1="2.54" x2="53.34" y2="2.54" width="0.1524" layer="91"/>
<label x="53.34" y="2.54" size="1.778" layer="95" rot="R180" xref="yes"/>
</segment>
</net>
<net name="PS2_DATA_CON" class="0">
<segment>
<pinref part="R1" gate="G$1" pin="2"/>
<wire x1="5.08" y1="12.7" x2="7.62" y2="12.7" width="0.1524" layer="91"/>
<label x="7.62" y="12.7" size="1.778" layer="95" xref="yes"/>
</segment>
<segment>
<pinref part="JP2" gate="A" pin="2"/>
<wire x1="12.7" y1="-35.56" x2="5.08" y2="-35.56" width="0.1524" layer="91"/>
<label x="5.08" y="-35.56" size="1.778" layer="95" rot="R180" xref="yes"/>
</segment>
</net>
<net name="PS2_CLK_CON" class="0">
<segment>
<pinref part="R2" gate="G$1" pin="2"/>
<wire x1="5.08" y1="5.08" x2="7.62" y2="5.08" width="0.1524" layer="91"/>
<label x="7.62" y="5.08" size="1.778" layer="95" xref="yes"/>
</segment>
<segment>
<pinref part="JP2" gate="A" pin="3"/>
<wire x1="12.7" y1="-38.1" x2="5.08" y2="-38.1" width="0.1524" layer="91"/>
<label x="5.08" y="-38.1" size="1.778" layer="95" rot="R180" xref="yes"/>
</segment>
</net>
<net name="AMIGA_KB_DATA_CON" class="0">
<segment>
<pinref part="R3" gate="G$1" pin="2"/>
<wire x1="5.08" y1="-2.54" x2="7.62" y2="-2.54" width="0.1524" layer="91"/>
<label x="7.62" y="-2.54" size="1.778" layer="95" xref="yes"/>
</segment>
<segment>
<pinref part="JP2" gate="A" pin="6"/>
<wire x1="12.7" y1="-45.72" x2="5.08" y2="-45.72" width="0.1524" layer="91"/>
<label x="5.08" y="-45.72" size="1.778" layer="95" rot="R180" xref="yes"/>
</segment>
</net>
<net name="AMIGA_KB_CLK_CON" class="0">
<segment>
<pinref part="R4" gate="G$1" pin="2"/>
<wire x1="5.08" y1="-10.16" x2="7.62" y2="-10.16" width="0.1524" layer="91"/>
<label x="7.62" y="-10.16" size="1.778" layer="95" xref="yes"/>
</segment>
<segment>
<pinref part="JP2" gate="A" pin="7"/>
<wire x1="12.7" y1="-48.26" x2="5.08" y2="-48.26" width="0.1524" layer="91"/>
<label x="5.08" y="-48.26" size="1.778" layer="95" rot="R180" xref="yes"/>
</segment>
</net>
</nets>
</sheet>
</sheets>
<errors>
<approved hash="113,1,81.5171,-35.3339,JP2,,,,,"/>
</errors>
</schematic>
</drawing>
</eagle>
